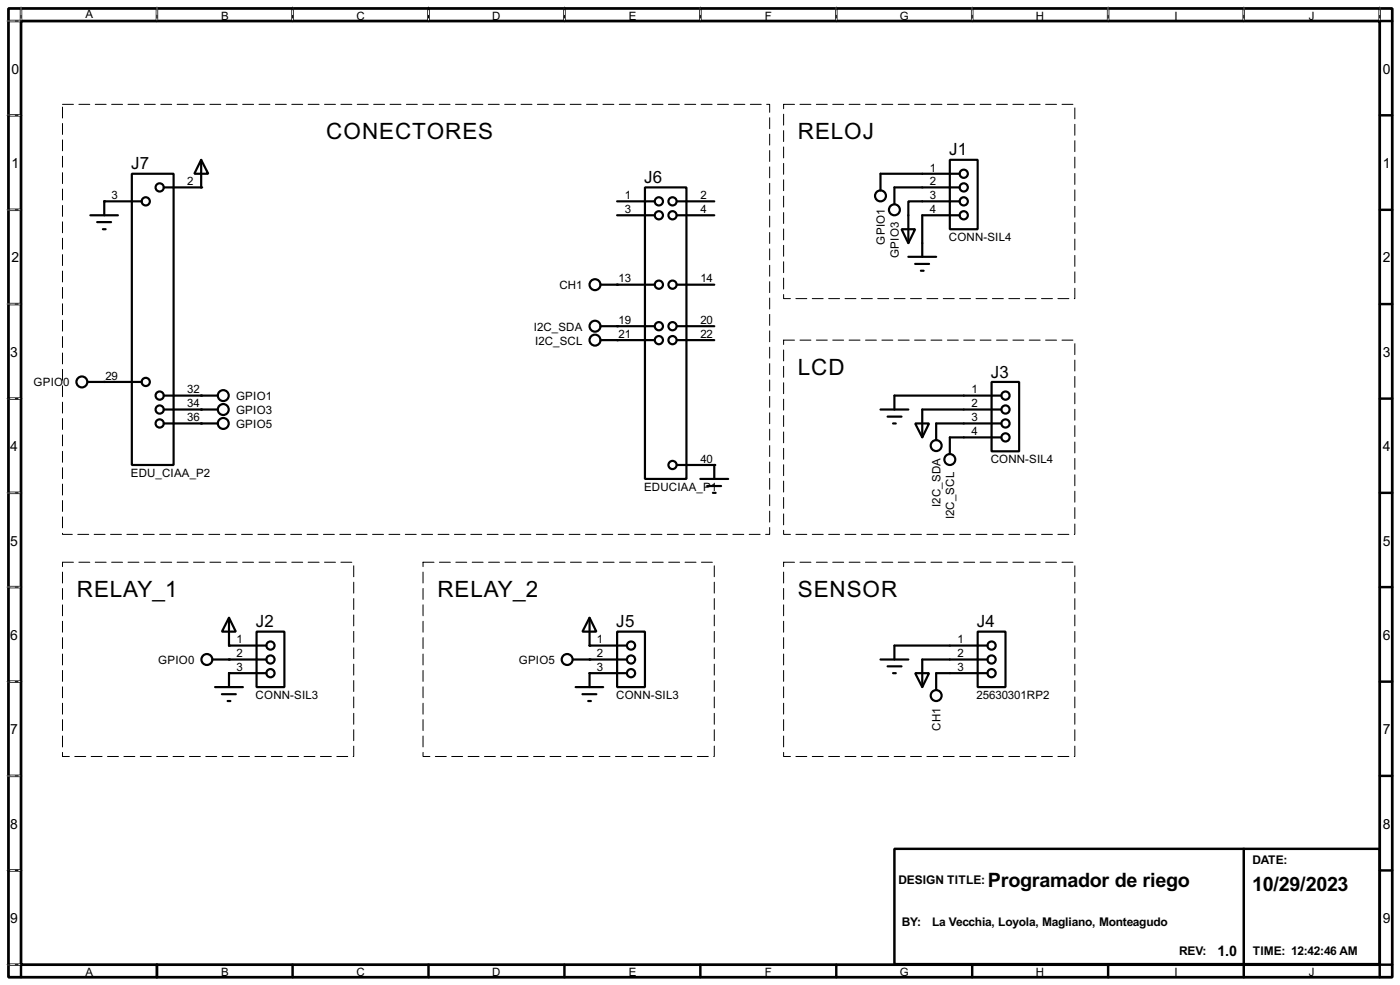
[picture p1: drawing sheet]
<svg xmlns="http://www.w3.org/2000/svg" width="256mm" height="180mm" viewBox="0 0 256 180" stroke-linecap="round" stroke-linejoin="round" font-family="sans-serif">
<path d="M1.6 1.6h253.5v177.3h-253.5zM3.9 3.9h248.9v172.7h-248.9z" fill="none" stroke="#000" stroke-width=".5"/>
<g fill="none" stroke="#000" stroke-width=".45">
<path d="M3.9 1.6v2.3h-2.3M28.8 1.6v2.3M53.6 1.6v2.3M78.5 1.6v2.3M103.4 1.6v2.3M128.3 1.6v2.3M153.2 1.6v2.3M178.1 1.6v2.3M203 1.6v2.3M227.9 1.6v2.3M252.8 1.6v2.3h2.3M1.6 21.1h2.3"/>
<path d="M1.6 38.4h2.3M252.8 21.1h2.3M252.8 38.4h2.3M1.6 55.7h2.3M252.8 55.7h2.3M1.6 73h2.3M252.8 73h2.3M1.6 90.2h2.3M252.8 90.2h2.3M1.6 107.5h2.3M252.8 107.5h2.3M1.6 124.8h2.3"/>
<path d="M252.8 124.8h2.3M1.6 142h2.3M1.6 159.3h2.3M163.9 155.4h88.9v21.1h-88.9zM227.9 155.4v21.1M252.8 142h2.3M252.8 159.3h2.3M1.6 176.6h2.3v2.3M28.8 176.6v2.3M53.6 176.6v2.3M78.5 176.6v2.3M103.4 176.6v2.3"/>
<path d="M128.3 176.6v2.3M153.2 176.6v2.3M178.1 176.6v2.3M203 176.6v2.3M227.9 176.6v2.3M255.1 176.6h-2.3v2.3"/>
</g>
<g fill="none" stroke="#fff" stroke-width=".18">
<path d="M1.3 3.9h2.3M3.9 1.3v2.3M11.5 19.1h129.5v78.7h-129.5zM28.8 1.3v2.3M53.6 1.3v2.3M78.5 1.3v2.3M103.4 1.3v2.3M128.3 1.3v2.3M143.6 19.1h53.3v35.6h-53.3zM153.2 1.3v2.3M178.1 1.3v2.3M203 1.3v2.3"/>
<path d="M227.9 1.3v2.3M252.8 1.3v2.3M1.3 21.1h2.3M1.3 38.4h2.3M1.3 55.7h2.3M1.3 73h2.3M143.6 62.3h53.3v35.5h-53.3zM1.3 90.2h2.3M1.3 107.5h2.3M11.5 102.9h53.3v35.6h-53.3zM77.5 102.9h53.4v35.6h-53.4zM143.6 102.9h53.3v35.6h-53.3z"/>
<path d="M1.3 124.8h2.3M1.3 142h2.3M1.3 159.3h2.3M1.3 176.6h2.3"/>
</g>
<g fill="none" stroke="#000" stroke-width=".18" stroke-dasharray=".5 1">
<path d="M1.3 3.9h2.3M3.9 1.3v2.3M28.8 1.3v2.3M53.6 1.3v2.3M78.5 1.3v2.3M103.4 1.3v2.3M128.3 1.3v2.3M153.2 1.3v2.3M178.1 1.3v2.3M203 1.3v2.3M227.9 1.3v2.3M252.8 1.3v2.3"/>
<path d="M1.3 21.1h2.3M1.3 38.4h2.3M1.3 55.7h2.3M1.3 73h2.3M1.3 90.2h2.3M1.3 107.5h2.3M1.3 124.8h2.3M1.3 142h2.3M1.3 159.3h2.3M1.3 176.6h2.3"/>
</g>
<g fill="none" stroke="#000" stroke-width=".4">
<path d="M16.6 39.4h5M24.2 31.8h7.6v53.3h-7.6zM26 36.9h-6.9v2.5M36.9 29.3l1.3 2.5h-2.6zM36.9 29.3v5h-6.9M113.1 36.9h6.8M113.1 39.4h6.8M118.2 34.3h7.6v53.4h-7.6zM124 36.9h6.9M124 39.4h6.9M174 29.3h5.1v12.7h-5.1zM175.8 36.9h-9.4v7.6"/>
<path d="M175.8 39.4h-6.8v7.6M175.8 34.3h-11.9v3.1M175.8 31.8h-14.5v3.1M17.8 40.7h2.6M18.9 42h.5M110 59.7h9.9M110 52.1h9.9M124 59.7h6.9M124 52.1h6.9M165.2 42h2.5l-1.3 2.5zM166.4 47h5.1M167.7 48.3h2.5"/>
<path d="M168.7 49.6h.5M16.1 69.9h9.9M30 72.4h9.9M30 75h9.9M30 77.5h9.9M110 62.3h9.9M124 62.3h6.9M161.3 75h5.1M162.6 76.3h2.6M163.6 77.5h.5M167.7 77.5h2.5l-1.2 2.6zM181.7 69.9h5v12.7h-5z"/>
<path d="M183.4 72.4h-19.5v2.6M183.4 75h-14.4v5.1M183.4 77.5h-11.9v3.1M124 85.1h6.9v2.6M128.3 87.7h5.1M129.6 89h2.5M130.6 90.2h.5M183.4 80.1h-9.4v3M42 113.1l1.2 2.5h-2.5zM42 113.1v5.1h6.8M47 115.6h5.1v10.2h-5.1zM108 113.1l1.3 2.5h-2.6z"/>
<path d="M108 113.1v5.1h6.9M113.1 115.6h5.1v10.2h-5.1zM179.1 115.6h5.1v10.2h-5.1zM180.9 118.2h-17v2.5M38.9 120.7h9.9M39.4 125.8h5.1M40.7 127.1h2.5M41.7 128.3h.5M48.8 123.2h-6.8v2.6M105 120.7h9.9M105.5 125.8h5M106.7 127.1h2.6"/>
<path d="M107.8 128.3h.5M114.9 123.2h-6.9v2.6M161.3 120.7h5.1M162.6 122h2.6M163.6 123.2h.5M167.7 123.2h2.5l-1.2 2.6zM180.9 120.7h-11.9v5.1M180.9 123.2h-9.4v3.1"/>
<circle cx="26.7" cy="36.9" r=".75"/>
<circle cx="29.2" cy="34.3" r=".75"/>
<circle cx="120.7" cy="36.9" r=".75"/>
<circle cx="120.7" cy="39.4" r=".75"/>
<circle cx="123.2" cy="39.4" r=".75"/>
<circle cx="123.2" cy="36.9" r=".75"/>
<circle cx="161.3" cy="35.9" r="1"/>
<circle cx="163.8" cy="38.4" r="1"/>
<circle cx="176.5" cy="34.3" r=".75"/>
<circle cx="176.5" cy="36.9" r=".75"/>
<circle cx="176.5" cy="31.8" r=".75"/>
<circle cx="176.5" cy="39.4" r=".75"/>
<circle cx="109" cy="59.7" r="1"/>
<circle cx="109" cy="52.1" r="1"/>
<circle cx="120.7" cy="52.1" r=".75"/>
<circle cx="120.7" cy="59.7" r=".75"/>
<circle cx="123.2" cy="52.1" r=".75"/>
<circle cx="123.2" cy="59.7" r=".75"/>
<circle cx="15" cy="69.9" r="1"/>
<circle cx="26.7" cy="69.9" r=".75"/>
<circle cx="29.2" cy="72.4" r=".75"/>
<circle cx="29.2" cy="77.5" r=".75"/>
<circle cx="29.2" cy="75" r=".75"/>
<circle cx="40.9" cy="75" r="1"/>
<circle cx="40.9" cy="72.4" r="1"/>
<circle cx="40.9" cy="77.5" r="1"/>
<circle cx="109" cy="62.3" r="1"/>
<circle cx="120.7" cy="62.3" r=".75"/>
<circle cx="123.2" cy="62.3" r=".75"/>
<circle cx="184.2" cy="77.5" r=".75"/>
<circle cx="184.2" cy="72.4" r=".75"/>
<circle cx="184.2" cy="75" r=".75"/>
<circle cx="123.2" cy="85.1" r=".75"/>
<circle cx="171.5" cy="81.6" r="1"/>
<circle cx="174" cy="84.1" r="1"/>
<circle cx="184.2" cy="80.1" r=".75"/>
<circle cx="49.5" cy="118.2" r=".75"/>
<circle cx="115.6" cy="118.2" r=".75"/>
<circle cx="181.6" cy="118.2" r=".75"/>
<circle cx="37.9" cy="120.7" r="1"/>
<circle cx="49.5" cy="123.2" r=".75"/>
<circle cx="49.5" cy="120.7" r=".75"/>
<circle cx="103.9" cy="120.7" r="1"/>
<circle cx="115.6" cy="120.7" r=".75"/>
<circle cx="115.6" cy="123.2" r=".75"/>
<circle cx="171.5" cy="127.3" r="1"/>
<circle cx="181.6" cy="120.7" r=".75"/>
<circle cx="181.6" cy="123.2" r=".75"/>
</g>
<g fill="#000">
<circle cx="19.1" cy="36.9" r=".2"/>
<circle cx="36.9" cy="34.3" r=".2"/>
<circle cx="113.1" cy="52.1" r=".2"/>
<circle cx="113.1" cy="59.7" r=".2"/>
<circle cx="19.1" cy="69.9" r=".2"/>
<circle cx="36.9" cy="72.4" r=".2"/>
<circle cx="36.9" cy="77.5" r=".2"/>
<circle cx="36.9" cy="75" r=".2"/>
<circle cx="113.1" cy="62.3" r=".2"/>
<circle cx="130.9" cy="85.1" r=".2"/>
<circle cx="42" cy="118.2" r=".2"/>
<circle cx="108" cy="118.2" r=".2"/>
<circle cx="42" cy="123.2" r=".2"/>
<circle cx="42" cy="120.7" r=".2"/>
<circle cx="108" cy="120.7" r=".2"/>
<circle cx="108" cy="123.2" r=".2"/>
</g>
<path d="M11.5 19.1h129.5v78.7h-129.5zM143.6 19.1h53.3v35.6h-53.3zM143.6 62.3h53.3v35.5h-53.3zM11.5 102.9h53.3v35.6h-53.3zM77.5 102.9h53.4v35.6h-53.4zM143.6 102.9h53.3v35.6h-53.3z" fill="none" stroke="#000" stroke-width=".18" stroke-dasharray="2 1"/>
<g font-size="4.6">
<text x="59.8" y="25.4">CONECTORES</text>
<text x="146.2" y="25.4">RELOJ</text>
<text x="146.2" y="68.6">LCD</text>
<text x="14.1" y="109.3">RELAY_1</text>
<text x="80.1" y="109.3">RELAY_2</text>
<text x="146.2" y="109.3">SENSOR</text>
</g>
<g font-size="4.1">
<text x="181" y="162.3">Programador de riego</text>
<text x="229.4" y="163">10/29/2023</text>
</g>
<g font-size="3.5">
<text x="173.9" y="28.5">J1</text>
<text x="24" y="31">J7</text>
<text x="118" y="33.5">J6</text>
<text x="181.5" y="69.1">J3</text>
<text x="46.9" y="114.8">J2</text>
<text x="112.9" y="114.8">J5</text>
<text x="179" y="114.8">J4</text>
</g>
<text font-size="3" x="223.1" y="174.9">1.0</text>
<g font-size="2.9">
<text x="2.1" y="13.5">0</text>
<text x="253.4" y="13.5">0</text>
<text x="2.1" y="30.7">1</text>
<text x="253.4" y="30.7">1</text>
<text x="2.1" y="48">2</text>
<text x="253.4" y="48">2</text>
<text x="1.9" y="65.3">3</text>
<text x="253.4" y="65.3">3</text>
<text x="1.9" y="82.5">4</text>
<text x="253.4" y="82.5">4</text>
<text x="1.9" y="99.9">5</text>
<text x="253.4" y="99.9">5</text>
<text x="1.9" y="117.1">6</text>
<text x="253.4" y="117.1">6</text>
<text x="1.9" y="134.4">7</text>
<text x="253.4" y="134.4">7</text>
<text x="1.9" y="151.7">8</text>
<text x="253.4" y="151.7">8</text>
<text x="1.9" y="168.9">9</text>
<text x="253.4" y="168.9">9</text>
</g>
<g font-size="2.5">
<text x="164.6" y="161.8">DESIGN TITLE:</text>
<text x="229.4" y="158.2">DATE:</text>
<text x="165.2" y="169.4">BY:</text>
<text x="170.7" y="169.4">La Vecchia, Loyola, Magliano, Monteagudo</text>
<text x="216" y="174.7">REV:</text>
<text x="229.5" y="174.7">TIME: 12:42:46 AM</text>
</g>
<g font-size="2.4">
<text x="15.6" y="3.4">A</text>
<text x="40.5" y="3.6">B</text>
<text x="65.3" y="3.6">C</text>
<text x="90.2" y="3.6">D</text>
<text x="115.2" y="3.6">E</text>
<text x="140.1" y="3.6">F</text>
<text x="164.8" y="3.6">G</text>
<text x="189.8" y="3.6">H</text>
<text x="215.1" y="3.6">I</text>
<text x="239.8" y="3.6">J</text>
<text x="34.3" y="33.9">2</text>
<text x="170.4" y="31.4">1</text>
<text x="170.4" y="33.9">2</text>
<text x="20.5" y="36.5">3</text>
<text x="114.5" y="36.5">1</text>
<text x="114.5" y="39">3</text>
<text x="128.3" y="36.5">2</text>
<text x="128.3" y="39">4</text>
<text x="170.4" y="36.5">3</text>
<text x="170.4" y="39">4</text>
<text x="162.1" y="44.8" transform="rotate(-90 162.1 44.8)">GPIO1</text>
<text x="164.7" y="47.3" transform="rotate(-90 164.7 47.3)">GPIO3</text>
<text x="173.8" y="44.1">CONN-SIL4</text>
<text x="102.5" y="52.9">CH1</text>
<text x="113.3" y="51.7">13</text>
<text x="128.3" y="51.7">14</text>
<text x="113.3" y="59.3">19</text>
<text x="128.3" y="59.3">20</text>
<text x="97.8" y="60.5">I2C_SDA</text>
<text x="98" y="63.1">I2C_SCL</text>
<text x="113.3" y="61.9">21</text>
<text x="128.3" y="61.9">22</text>
<text x="6.1" y="70.7">GPIO</text>
<text x="11.6" y="70.7">0</text>
<text x="19.3" y="69.5">29</text>
<text x="34.3" y="72">32</text>
<text x="178" y="72">1</text>
<text x="34.3" y="74.6">34</text>
<text x="34.3" y="77.1">36</text>
<text x="43.2" y="73.2">GPIO1</text>
<text x="43.2" y="75.8">GPIO3</text>
<text x="178" y="74.6">2</text>
<text x="178" y="77.1">3</text>
<text x="43.2" y="78.3">GPIO5</text>
<text x="178" y="79.7">4</text>
<text x="24" y="87.3">EDU_CIAA_P2</text>
<text x="118" y="89.9">EDUCIAA_P1</text>
<text x="128.3" y="84.7">40</text>
<text x="181.5" y="84.8">CONN-SIL4</text>
<text x="172.3" y="92.8" transform="rotate(-90 172.3 92.8)">I2C_SDA</text>
<text x="174.8" y="95.1" transform="rotate(-90 174.8 95.1)">I2C_SCL</text>
<text x="43.4" y="117.8">1</text>
<text x="109.4" y="117.8">1</text>
<text x="175.4" y="117.8">1</text>
<text x="29" y="121.5">GPIO0</text>
<text x="43.4" y="120.3">2</text>
<text x="43.4" y="122.8">3</text>
<text x="95" y="121.5">GPIO5</text>
<text x="109.4" y="120.3">2</text>
<text x="109.4" y="122.8">3</text>
<text x="175.4" y="120.3">2</text>
<text x="175.4" y="122.8">3</text>
<text x="46.8" y="128">CONN-SIL3</text>
<text x="112.9" y="128">CONN-SIL3</text>
<text x="178.9" y="128">25630301RP2</text>
<text x="172.3" y="133.8" transform="rotate(-90 172.3 133.8)">CH1</text>
<text x="15.6" y="178.7">A</text>
<text x="40.5" y="178.7">B</text>
<text x="65.3" y="178.7">C</text>
<text x="90.2" y="178.7">D</text>
<text x="115.2" y="178.7">E</text>
<text x="140.1" y="178.7">F</text>
<text x="164.8" y="178.7">G</text>
<text x="189.8" y="178.7">H</text>
<text x="215.1" y="178.7">I</text>
<text x="239.8" y="178.7">J</text>
</g>
</svg>
